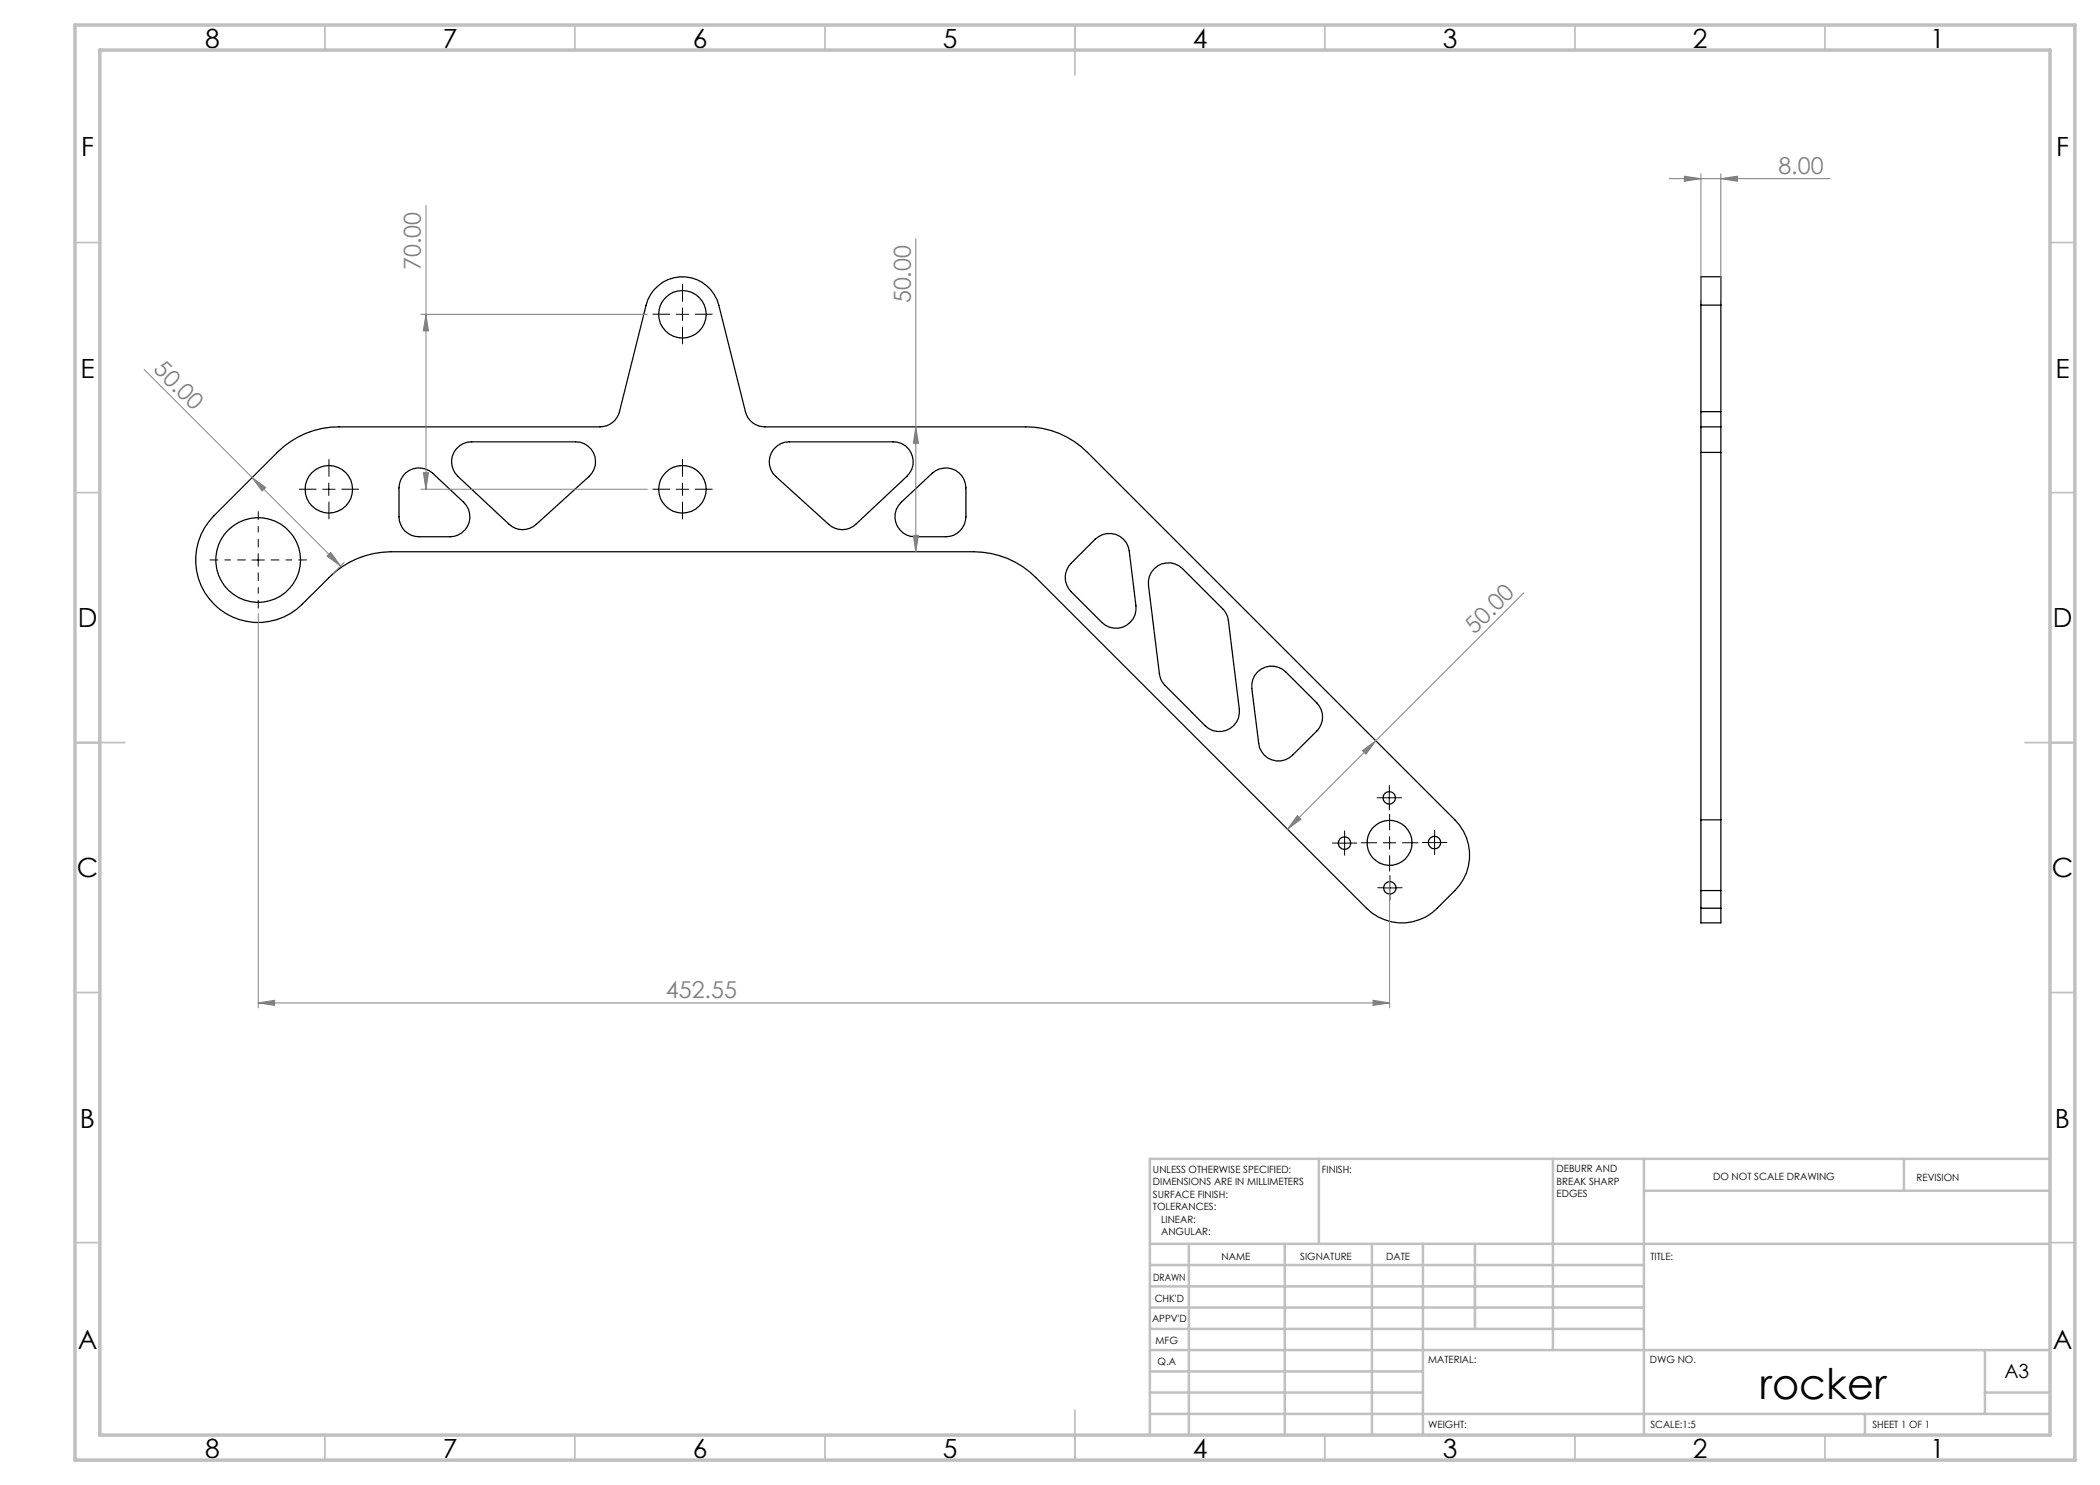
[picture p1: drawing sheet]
<svg xmlns="http://www.w3.org/2000/svg" width="420mm" height="297mm" viewBox="0 0 420 297" stroke-linecap="round" stroke-linejoin="round" font-family="sans-serif">
<g fill="none" stroke="#000" stroke-width=".25">
<path d="M340.2 61v-5.7h4v5.7M340.2 61v21.3M340.2 61h4M344.2 61v21.3M55.5 90.5a17.3 17.3 0 0 1 12.3-5.1h52.2a4 4 0 0 0 3.9-3.1l5.3-21.3a7.5 7.5 0 0 1 7.3-5.6 7.5 7.5 0 0 1 7.3 5.6l5.3 21.3a4 4 0 0 0 3.9 3.1h52.1a17.3 17.3 0 0 1 12.4 5.1l73.5 73.5a9.9 9.9 0 0 1 0 14.1l-3.6 3.5a9.9 9.9 0 0 1-14.1 0l-66.1-66.1a17.5 17.5 0 0 0-12.4-5.2h-116.6a17.5 17.5 0 0 0-12.4 5.2l-5.3 5.3a12.5 12.5 0 0 1-17.7 0 12.5 12.5 0 0 1 0-17.7zM81.1 94.6a4 4 0 0 1 5.4 0l6.2 5.8a4 4 0 0 1 1 4.4 4 4 0 0 1-3.7 2.5h-6.2a4 4 0 0 1-4-3.9v-5.8a4.1 4.1 0 0 1 1.3-3zM91.3 89.8a3.9 3.9 0 0 1 3-1.4h20.8a4 4 0 0 1 3.8 2.5 4 4 0 0 1-1.1 4.4l-10.6 9.6a4 4 0 0 1-5.4-.1l-10.2-9.5a4 4 0 0 1-.3-5.5zM154.8 89.8a3.9 3.9 0 0 1 3.1-1.4h20.7a4 4 0 0 1 3.8 2.5 4 4 0 0 1-1 4.4l-10.2 9.5a4 4 0 0 1-5.5 .1l-10.5-9.6a4 4 0 0 1-.4-5.5zM340.2 85.4v5.1M340.2 82.3v3.1M340.2 85.4h4M340.2 90.5h4"/>
<path d="M340.2 90.5v73.5M340.2 82.3h4M344.2 85.4v5.1M344.2 82.3v3.1M344.2 90.5v73.5M180.3 100.4l6.1-5.8a4 4 0 0 1 4.4-.7 4 4 0 0 1 2.4 3.7v5.8a4 4 0 0 1-4 3.9h-6.2a4 4 0 0 1-3.7-2.5 4 4 0 0 1 1-4.4zM214.2 112.7l4.8-4.9a4 4 0 0 1 4.2-.9 4 4 0 0 1 2.6 3.3l1.4 11a4 4 0 0 1-2.2 4 4 4 0 0 1-4.6-.7l-6.2-6.2a4 4 0 0 1 0-5.6zM230.8 113.8a4 4 0 0 1 5.7-.1l8 8a4.2 4.2 0 0 1 1.2 2.4l2.2 17.7a4 4 0 0 1-2.3 4.1 4 4 0 0 1-4.5-.7l-8.1-8.1a3.9 3.9 0 0 1-1.1-2.3l-2.2-17.8a3.9 3.9 0 0 1 1.1-3.2zM251.5 134.4a4 4 0 0 1 5.7 0l6.1 6.2a4 4 0 0 1 0 5.6l-4.8 4.8a4 4 0 0 1-4.1 1 4 4 0 0 1-2.7-3.3l-1.3-11a3.9 3.9 0 0 1 1.1-3.3zM340.2 164v14.1M340.2 178.1h4M340.2 164h4"/>
<path d="M340.2 178.1v3.5M344.2 164v14.1M344.2 178.1v3.5M340.2 181.6v3h4v-3M340.2 181.6h4"/>
<circle cx="136.5" cy="62.8" r="4.8"/>
<circle cx="65.8" cy="97.9" r="4.7"/>
<circle cx="136.5" cy="97.8" r="4.8"/>
<circle cx="51.6" cy="112" r="8.5"/>
<circle cx="277.8" cy="159.6" r="1.24"/>
<circle cx="268.9" cy="168.6" r="1.26"/>
<circle cx="277.9" cy="168.6" r="4.5"/>
<circle cx="278" cy="177.6" r="1.26"/>
<circle cx="286.9" cy="168.5" r="1.25"/>
</g>
<g fill="none" stroke="#808080" stroke-width=".2">
<path d="M333.8 35.7h32.2M336.9 35.2l3.3 .5-3.3 .6zM340.2 34.7v25.3M344.2 35.7l3.3-.5v1.1zM344.2 34.7v25.3M85.2 41.1v56.8M183.2 47.8v62.5M28.8 73.9l21.6 21.6M84.2 62.9h45.3M85.2 62.9l.5 3.3h-1zM50.4 95.5l2.7 2-.7 .7zM50.4 95.5l17.7 17.7"/>
<path d="M84.2 97.9h45.3M84.7 94.5h1l-.5 3.4zM183.2 85.4l.5 3.2h-1zM65.4 111.2l.7-.7 2 2.7zM68.8 112.5l-2.3 2.3M182.7 107.1h1l-.5 3.2zM304.8 118.6l-47.3 47.2M51.6 122.7v78.9M272.5 150.1l2.7-1.9-2 2.6zM259.5 163.1l.7 .8-2.7 1.9zM277.9 175.3v26.3M51.6 200.6l3.3-.5v1z"/>
<path d="M51.6 200.6h226.3M274.6 200.1l3.3 .5-3.3 .5z"/>
</g>
<g fill="none" stroke="#000" stroke-width=".2" stroke-dasharray="15.2 1.3 1.3 1.3" stroke-linecap="butt">
<path d="M134 62.8h-3.5M136.5 60.3v-3.5M136.5 65.3v3.5M139 62.8h3.5M63.3 97.8h-3.5M65.8 95.3v-3.5M68.3 97.8h3.5M134 97.8h-3.5M136.5 95.3v-3.5M139 97.8h3.5M65.8 100.3v3.5M136.5 100.3v3.5"/>
<path d="M276.6 159.6h-1.2M277.9 158.3v-1.2M279.1 159.6h1.3M267.7 168.6h-1.3M268.9 167.4v-1.3M268.9 169.9v1.2M270.2 168.6h1.2M275.4 168.6h-3.2M276.7 177.6h-1.2M277.9 160.8v1.3M277.9 166.1v-3.3M277.9 171.1v3.2"/>
<path d="M278 176.3v-1.2M278 178.8v1.3M279.2 177.6h1.3M280.4 168.6h3.3M285.7 168.5h-1.3M286.9 167.2v-1.2M286.9 169.7v1.3M288.2 168.5h1.2"/>
</g>
<path d="M49.1 112h-7.2M51.6 109.5v-7.2M51.6 114.5v7.2M54.1 112h7.3" fill="none" stroke="#000" stroke-width=".2" stroke-dasharray="15.2 1.3 1.3 1.3" stroke-dashoffset="13.5" stroke-linecap="butt"/>
<g fill="none" stroke="#000" stroke-width=".2">
<path d="M135.2 62.9h2.5M136.5 61.6v2.5M64.5 97.9h2.5M65.8 96.6v2.5M135.2 97.9h2.5M136.5 96.6v2.5M50.4 112h2.5M51.6 110.7v2.5M276.6 159.6h2.5M277.8 158.3v2.5M267.7 168.6h2.5M268.9 167.4v2.5"/>
<path d="M276.6 168.6h2.6M276.7 177.6h2.5M277.9 167.3v2.5M278 176.3v2.5M285.6 168.5h2.5M286.9 167.2v2.6"/>
</g>
<g fill="none" stroke="#c0c0c0" stroke-width=".35">
<path d="M65 5v5M115 5v5M165 5v5M215 5v10M265 5v5M315 5v5M365 5v5M15 48.5h5M410 48.5h5M15 98.5h5M410 98.5h5M15 148.5h10"/>
<path d="M405 148.5h10M15 198.5h5M410 198.5h5M15 248.5h5M410 248.5h5M65 287v5M115 287v5M165 287v5M215 282v10M265 287v5M315 287v5M365 287v5"/>
</g>
<g fill="none" stroke="#c0c0c0" stroke-width=".5">
<path d="M263.8 231.8v17M310.6 231.8v38.2M328.8 231.8v55.2M328.8 238.2h81.2M380.8 231.8v6.4M410 231.8h-180v55.2M230 248.8h180M230 257.3h98.8M230 253h98.8M237.8 248.8v38.2M257 248.8v38.2M274.4 248.8v38.2"/>
<path d="M284.6 248.8v38.2M295 248.8v17M230 265.8h98.8M230 261.5h98.8M230 278.5h54.6M230 274.3h54.6M230 270h180M397 278.5h13M397 270v12.8M230 282.8h180M373 282.8v4.2"/>
</g>
<path d="M15 5h400v287h-400zM20 10h390v277h-390z" fill="none" stroke="#c0c0c0" stroke-width=".7"/>
<g fill="#808080">
<path d="M51.6 200.6l3.3-.5v1zM274.6 200.1l3.3 .5-3.3 .5z"/>
<path d="M259.5 163.1l.7 .8-2.7 1.9zM272.5 150.1l2.7-1.9-2 2.6z"/>
<path d="M85.2 62.9l.5 3.3h-1zM84.7 94.5h1l-.5 3.4zM183.2 85.4l.5 3.2h-1zM182.7 107.1h1l-.5 3.2z"/>
<path d="M50.4 95.5l2.7 2-.7 .7zM65.4 111.2l.7-.7 2 2.7z"/>
<path d="M336.9 35.2l3.3 .5-3.3 .6zM344.2 35.7l3.3-.5v1.1z"/>
</g>
<text font-size="8.5" x="351.9" y="279.7">rocker</text>
<g font-size="5.3">
<text x="41" y="9.5">8</text>
<text x="88.5" y="9.5">7</text>
<text x="138.5" y="9.5">6</text>
<text x="188.5" y="9.5">5</text>
<text x="238.5" y="9.5">4</text>
<text x="288.5" y="9.5">3</text>
<text x="338.5" y="9.5">2</text>
<text x="386" y="9.5">1</text>
<text x="16.2" y="31.3">F</text>
<text x="411.2" y="31.3">F</text>
<text x="16.1" y="75.5">E</text>
<text x="411.1" y="75.5">E</text>
<text x="15.5" y="125.5">D</text>
<text x="410.5" y="125.5">D</text>
<text x="15.4" y="175.5">C</text>
<text x="410.4" y="175.5">C</text>
<text x="16" y="225.5">B</text>
<text x="411" y="225.5">B</text>
<text x="15.5" y="269.8">A</text>
<text x="410.5" y="269.8">A</text>
<text x="41" y="291.5">8</text>
<text x="88.5" y="291.5">7</text>
<text x="138.5" y="291.5">6</text>
<text x="188.5" y="291.5">5</text>
<text x="238.5" y="291.5">4</text>
<text x="288.5" y="291.5">3</text>
<text x="338.5" y="291.5">2</text>
<text x="386" y="291.5">1</text>
</g>
<g font-size="4.7" fill="#808080">
<text x="355.7" y="34.7">8.00</text>
<text x="84.2" y="54" transform="rotate(-90 84.2 54)">70.00</text>
<text x="182.2" y="60.7" transform="rotate(-90 182.2 60.7)">50.00</text>
<text x="30.5" y="74.1" transform="rotate(45 30.5 74.1)">50.00</text>
<text x="294.9" y="127" transform="rotate(-45 294.9 127)">50.00</text>
<text x="133.2" y="199.5">452.55</text>
</g>
<text font-size="3.9" x="400.9" y="275.5">A3</text>
<g font-size="2">
<text x="230.6" y="234.6">UNLESS OTHERWISE SPECIFIED:</text>
<text x="230.6" y="237.1">DIMENSIONS ARE IN MILLIMETERS</text>
<text x="230.6" y="239.6">SURFACE FINISH:</text>
<text x="264.4" y="234.6">FINISH:</text>
<text x="311.3" y="234.5">DEBURR AND</text>
<text x="311.3" y="237">BREAK SHARP</text>
<text x="311.3" y="239.5">EDGES</text>
<text x="342.6" y="236">DO NOT SCALE DRAWING</text>
<text x="383.3" y="236.2">REVISION</text>
<text x="230.6" y="242.1">TOLERANCES:</text>
<text x="232.2" y="244.6">LINEAR:</text>
<text x="232.2" y="247.1">ANGULAR:</text>
<text x="244.3" y="252">NAME</text>
<text x="260" y="251.9">SIGNATURE</text>
<text x="277.2" y="251.9">DATE</text>
<text x="330.1" y="251.9">TITLE:</text>
<text x="230.6" y="256.1">DRAWN</text>
<text x="230.9" y="260.3">CHK'D</text>
<text x="230.4" y="264.4">APPV'D</text>
<text x="231.1" y="268.8">MFG</text>
<text x="231.5" y="273">Q.A</text>
<text x="285.6" y="272.5">MATERIAL:</text>
<text x="330" y="272.5">DWG NO.</text>
<text x="285.6" y="285.5">WEIGHT:</text>
<text x="330.1" y="285.6">SCALE:1:5</text>
<text x="374.5" y="285.6">SHEET 1 OF 1</text>
</g>
</svg>
